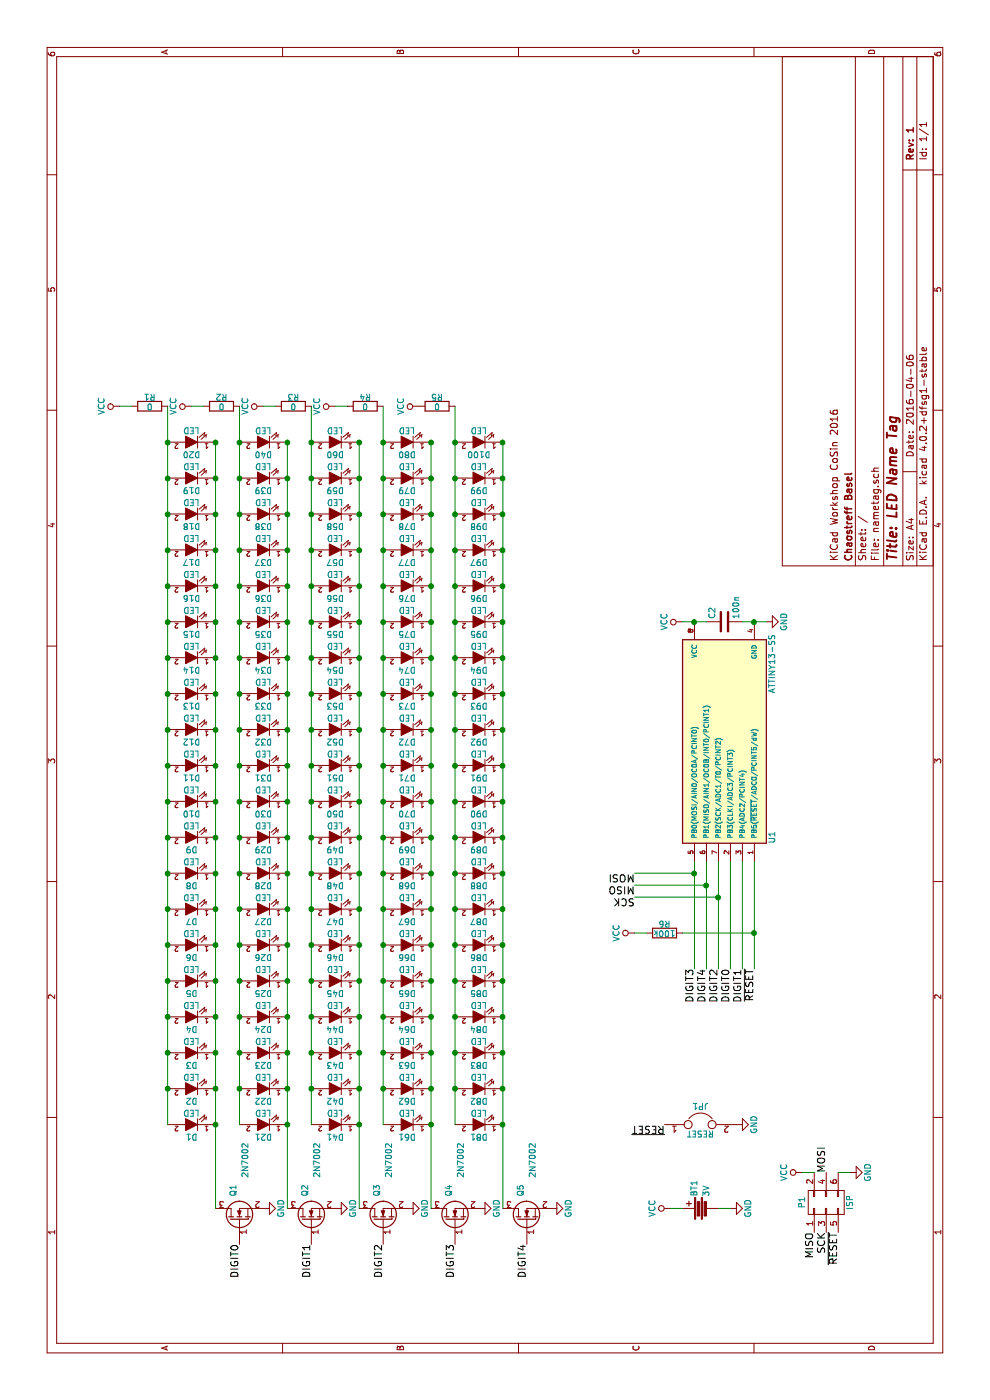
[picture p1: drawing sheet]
EESchema Schematic File Version 2
LIBS:power
LIBS:device
LIBS:transistors
LIBS:conn
LIBS:linear
LIBS:regul
LIBS:74xx
LIBS:cmos4000
LIBS:adc-dac
LIBS:memory
LIBS:xilinx
LIBS:microcontrollers
LIBS:dsp
LIBS:microchip
LIBS:analog_switches
LIBS:motorola
LIBS:texas
LIBS:intel
LIBS:audio
LIBS:interface
LIBS:digital-audio
LIBS:philips
LIBS:display
LIBS:cypress
LIBS:siliconi
LIBS:opto
LIBS:atmel
LIBS:contrib
LIBS:valves
LIBS:nametag
LIBS:nametag-cache
EELAYER 25 0
EELAYER END
$Descr A4 11693 8268
encoding utf-8
Sheet 1 1
Title "LED Name Tag"
Date "2016-04-06"
Rev "1"
Comp "Chaostreff Basel"
Comment1 "KiCad Workshop CoSin 2016"
Comment2 ""
Comment3 ""
Comment4 ""
$EndDescr
$Comp
L Q_NMOS_GSD Q1
U 1 1
P 1500 2000
F 0 "Q1" H 1800 2050 50  0000 R CNN
F 1 "2N7002" H 2150 1950 50  0000 R CNN
F 2 "TO_SOT_Packages_SMD:SOT-23_Handsoldering" H 1700 2100 50  0001 C CNN
F 3 "" H 1500 2000 50  0000 C CNN
	1    1500 2000
	1    0    0    -1  
$EndComp
$Comp
L Battery BT1
U 1 1
P 1600 5850
F 0 "BT1" H 1700 5900 50  0000 L CNN
F 1 "3V" H 1700 5800 50  0000 L CNN
F 2 "nametag:CR2032" V 1600 5890 50  0001 C CNN
F 3 "" V 1600 5890 50  0000 C CNN
	1    1600 5850
	1    0    0    -1  
$EndComp
$Comp
L C C2
U 1 1
P 6500 6050
F 0 "C2" H 6525 6150 50  0000 L CNN
F 1 "100n" H 6525 5950 50  0000 L CNN
F 2 "Capacitors_ThroughHole:C_Disc_D3_P2.5" H 6538 5900 50  0001 C CNN
F 3 "" H 6500 6050 50  0000 C CNN
	1    6500 6050
	1    0    0    -1  
$EndComp
$Comp
L VCC #PWR01
U 1 1
P 6500 5700
F 0 "#PWR01" H 6500 5550 50  0001 C CNN
F 1 "VCC" H 6500 5850 50  0000 C CNN
F 2 "" H 6500 5700 50  0000 C CNN
F 3 "" H 6500 5700 50  0000 C CNN
	1    6500 5700
	1    0    0    -1  
$EndComp
$Comp
L GND #PWR02
U 1 1
P 6500 6400
F 0 "#PWR02" H 6500 6150 50  0001 C CNN
F 1 "GND" H 6500 6250 50  0000 C CNN
F 2 "" H 6500 6400 50  0000 C CNN
F 3 "" H 6500 6400 50  0000 C CNN
	1    6500 6400
	1    0    0    -1  
$EndComp
$Comp
L VCC #PWR03
U 1 1
P 1600 5600
F 0 "#PWR03" H 1600 5450 50  0001 C CNN
F 1 "VCC" H 1600 5750 50  0000 C CNN
F 2 "" H 1600 5600 50  0000 C CNN
F 3 "" H 1600 5600 50  0000 C CNN
	1    1600 5600
	1    0    0    -1  
$EndComp
$Comp
L GND #PWR04
U 1 1
P 1600 6100
F 0 "#PWR04" H 1600 5850 50  0001 C CNN
F 1 "GND" H 1600 5950 50  0000 C CNN
F 2 "" H 1600 6100 50  0000 C CNN
F 3 "" H 1600 6100 50  0000 C CNN
	1    1600 6100
	1    0    0    -1  
$EndComp
$Comp
L CONN_02X03 P1
U 1 1
P 1650 6900
F 0 "P1" H 1650 7100 50  0000 C CNN
F 1 "ISP" H 1650 6700 50  0000 C CNN
F 2 "Pin_Headers:Pin_Header_Straight_2x03" H 1650 5700 50  0001 C CNN
F 3 "" H 1650 5700 50  0000 C CNN
	1    1650 6900
	1    0    0    -1  
$EndComp
Text Label 1900 6900 0    60   ~ 0
MOSI
Text Label 1400 6800 2    60   ~ 0
MISO
Text Label 1400 6900 2    60   ~ 0
SCK
Text Label 1400 7000 2    60   ~ 0
~RESET
Text Label 3600 6300 2    60   ~ 0
~RESET
$Comp
L R R6
U 1 1
P 3900 5550
F 0 "R6" V 3980 5550 50  0000 C CNN
F 1 "100k" V 3900 5550 50  0000 C CNN
F 2 "Resistors_ThroughHole:Resistor_Horizontal_RM10mm" V 3830 5550 50  0001 C CNN
F 3 "" H 3900 5550 50  0000 C CNN
	1    3900 5550
	1    0    0    -1  
$EndComp
$Comp
L VCC #PWR05
U 1 1
P 3900 5300
F 0 "#PWR05" H 3900 5150 50  0001 C CNN
F 1 "VCC" H 3900 5450 50  0000 C CNN
F 2 "" H 3900 5300 50  0000 C CNN
F 3 "" H 3900 5300 50  0000 C CNN
	1    3900 5300
	1    0    0    -1  
$EndComp
$Comp
L GND #PWR06
U 1 1
P 1900 7100
F 0 "#PWR06" H 1900 6850 50  0001 C CNN
F 1 "GND" H 1900 6950 50  0000 C CNN
F 2 "" H 1900 7100 50  0000 C CNN
F 3 "" H 1900 7100 50  0000 C CNN
	1    1900 7100
	1    0    0    -1  
$EndComp
$Comp
L ATTINY13-SS U1
U 1 1
P 5500 6050
F 0 "U1" H 4700 5650 50  0000 C CNN
F 1 "ATTINY13-SS" H 6150 5650 50  0000 C CNN
F 2 "Housings_DIP:DIP-8_W7.62mm" H 6100 6050 50  0001 C CIN
F 3 "" H 4700 6400 50  0000 C CNN
	1    5500 6050
	1    0    0    -1  
$EndComp
Text Label 3600 6100 2    60   ~ 0
DIGIT0
Text Label 3600 6200 2    60   ~ 0
DIGIT1
Text Label 3600 6000 2    60   ~ 0
DIGIT2
Text Label 3600 5800 2    60   ~ 0
DIGIT3
Text Label 3600 5900 2    60   ~ 0
DIGIT4
$Comp
L LED D1
U 1 1
P 2300 1600
F 0 "D1" H 2300 1700 50  0000 C CNN
F 1 "LED" H 2300 1500 50  0000 C CNN
F 2 "LEDs:LED-5MM" H 2300 1600 50  0001 C CNN
F 3 "" H 2300 1600 50  0000 C CNN
	1    2300 1600
	0    -1   -1   0   
$EndComp
$Comp
L LED D2
U 1 1
P 2600 1600
F 0 "D2" H 2600 1700 50  0000 C CNN
F 1 "LED" H 2600 1500 50  0000 C CNN
F 2 "LEDs:LED-5MM" H 2600 1600 50  0001 C CNN
F 3 "" H 2600 1600 50  0000 C CNN
	1    2600 1600
	0    -1   -1   0   
$EndComp
$Comp
L LED D3
U 1 1
P 2900 1600
F 0 "D3" H 2900 1700 50  0000 C CNN
F 1 "LED" H 2900 1500 50  0000 C CNN
F 2 "LEDs:LED-5MM" H 2900 1600 50  0001 C CNN
F 3 "" H 2900 1600 50  0000 C CNN
	1    2900 1600
	0    -1   -1   0   
$EndComp
$Comp
L LED D4
U 1 1
P 3200 1600
F 0 "D4" H 3200 1700 50  0000 C CNN
F 1 "LED" H 3200 1500 50  0000 C CNN
F 2 "LEDs:LED-5MM" H 3200 1600 50  0001 C CNN
F 3 "" H 3200 1600 50  0000 C CNN
	1    3200 1600
	0    -1   -1   0   
$EndComp
$Comp
L LED D5
U 1 1
P 3500 1600
F 0 "D5" H 3500 1700 50  0000 C CNN
F 1 "LED" H 3500 1500 50  0000 C CNN
F 2 "LEDs:LED-5MM" H 3500 1600 50  0001 C CNN
F 3 "" H 3500 1600 50  0000 C CNN
	1    3500 1600
	0    -1   -1   0   
$EndComp
$Comp
L LED D6
U 1 1
P 3800 1600
F 0 "D6" H 3800 1700 50  0000 C CNN
F 1 "LED" H 3800 1500 50  0000 C CNN
F 2 "LEDs:LED-5MM" H 3800 1600 50  0001 C CNN
F 3 "" H 3800 1600 50  0000 C CNN
	1    3800 1600
	0    -1   -1   0   
$EndComp
$Comp
L LED D7
U 1 1
P 4100 1600
F 0 "D7" H 4100 1700 50  0000 C CNN
F 1 "LED" H 4100 1500 50  0000 C CNN
F 2 "LEDs:LED-5MM" H 4100 1600 50  0001 C CNN
F 3 "" H 4100 1600 50  0000 C CNN
	1    4100 1600
	0    -1   -1   0   
$EndComp
$Comp
L LED D8
U 1 1
P 4400 1600
F 0 "D8" H 4400 1700 50  0000 C CNN
F 1 "LED" H 4400 1500 50  0000 C CNN
F 2 "LEDs:LED-5MM" H 4400 1600 50  0001 C CNN
F 3 "" H 4400 1600 50  0000 C CNN
	1    4400 1600
	0    -1   -1   0   
$EndComp
$Comp
L LED D9
U 1 1
P 4700 1600
F 0 "D9" H 4700 1700 50  0000 C CNN
F 1 "LED" H 4700 1500 50  0000 C CNN
F 2 "LEDs:LED-5MM" H 4700 1600 50  0001 C CNN
F 3 "" H 4700 1600 50  0000 C CNN
	1    4700 1600
	0    -1   -1   0   
$EndComp
$Comp
L LED D10
U 1 1
P 5000 1600
F 0 "D10" H 5000 1700 50  0000 C CNN
F 1 "LED" H 5000 1500 50  0000 C CNN
F 2 "LEDs:LED-5MM" H 5000 1600 50  0001 C CNN
F 3 "" H 5000 1600 50  0000 C CNN
	1    5000 1600
	0    -1   -1   0   
$EndComp
$Comp
L LED D11
U 1 1
P 5300 1600
F 0 "D11" H 5300 1700 50  0000 C CNN
F 1 "LED" H 5300 1500 50  0000 C CNN
F 2 "LEDs:LED-5MM" H 5300 1600 50  0001 C CNN
F 3 "" H 5300 1600 50  0000 C CNN
	1    5300 1600
	0    -1   -1   0   
$EndComp
$Comp
L LED D12
U 1 1
P 5600 1600
F 0 "D12" H 5600 1700 50  0000 C CNN
F 1 "LED" H 5600 1500 50  0000 C CNN
F 2 "LEDs:LED-5MM" H 5600 1600 50  0001 C CNN
F 3 "" H 5600 1600 50  0000 C CNN
	1    5600 1600
	0    -1   -1   0   
$EndComp
$Comp
L LED D13
U 1 1
P 5900 1600
F 0 "D13" H 5900 1700 50  0000 C CNN
F 1 "LED" H 5900 1500 50  0000 C CNN
F 2 "LEDs:LED-5MM" H 5900 1600 50  0001 C CNN
F 3 "" H 5900 1600 50  0000 C CNN
	1    5900 1600
	0    -1   -1   0   
$EndComp
$Comp
L LED D14
U 1 1
P 6200 1600
F 0 "D14" H 6200 1700 50  0000 C CNN
F 1 "LED" H 6200 1500 50  0000 C CNN
F 2 "LEDs:LED-5MM" H 6200 1600 50  0001 C CNN
F 3 "" H 6200 1600 50  0000 C CNN
	1    6200 1600
	0    -1   -1   0   
$EndComp
$Comp
L LED D15
U 1 1
P 6500 1600
F 0 "D15" H 6500 1700 50  0000 C CNN
F 1 "LED" H 6500 1500 50  0000 C CNN
F 2 "LEDs:LED-5MM" H 6500 1600 50  0001 C CNN
F 3 "" H 6500 1600 50  0000 C CNN
	1    6500 1600
	0    -1   -1   0   
$EndComp
$Comp
L LED D16
U 1 1
P 6800 1600
F 0 "D16" H 6800 1700 50  0000 C CNN
F 1 "LED" H 6800 1500 50  0000 C CNN
F 2 "LEDs:LED-5MM" H 6800 1600 50  0001 C CNN
F 3 "" H 6800 1600 50  0000 C CNN
	1    6800 1600
	0    -1   -1   0   
$EndComp
$Comp
L LED D17
U 1 1
P 7100 1600
F 0 "D17" H 7100 1700 50  0000 C CNN
F 1 "LED" H 7100 1500 50  0000 C CNN
F 2 "LEDs:LED-5MM" H 7100 1600 50  0001 C CNN
F 3 "" H 7100 1600 50  0000 C CNN
	1    7100 1600
	0    -1   -1   0   
$EndComp
$Comp
L LED D18
U 1 1
P 7400 1600
F 0 "D18" H 7400 1700 50  0000 C CNN
F 1 "LED" H 7400 1500 50  0000 C CNN
F 2 "LEDs:LED-5MM" H 7400 1600 50  0001 C CNN
F 3 "" H 7400 1600 50  0000 C CNN
	1    7400 1600
	0    -1   -1   0   
$EndComp
$Comp
L LED D19
U 1 1
P 7700 1600
F 0 "D19" H 7700 1700 50  0000 C CNN
F 1 "LED" H 7700 1500 50  0000 C CNN
F 2 "LEDs:LED-5MM" H 7700 1600 50  0001 C CNN
F 3 "" H 7700 1600 50  0000 C CNN
	1    7700 1600
	0    -1   -1   0   
$EndComp
$Comp
L LED D20
U 1 1
P 8000 1600
F 0 "D20" H 8000 1700 50  0000 C CNN
F 1 "LED" H 8000 1500 50  0000 C CNN
F 2 "LEDs:LED-5MM" H 8000 1600 50  0001 C CNN
F 3 "" H 8000 1600 50  0000 C CNN
	1    8000 1600
	0    -1   -1   0   
$EndComp
$Comp
L Q_NMOS_GSD Q2
U 1 1
P 1500 2600
F 0 "Q2" H 1800 2650 50  0000 R CNN
F 1 "2N7002" H 2150 2550 50  0000 R CNN
F 2 "TO_SOT_Packages_SMD:SOT-23_Handsoldering" H 1700 2700 50  0001 C CNN
F 3 "" H 1500 2600 50  0000 C CNN
	1    1500 2600
	1    0    0    -1  
$EndComp
$Comp
L Q_NMOS_GSD Q3
U 1 1
P 1500 3200
F 0 "Q3" H 1800 3250 50  0000 R CNN
F 1 "2N7002" H 2150 3150 50  0000 R CNN
F 2 "TO_SOT_Packages_SMD:SOT-23_Handsoldering" H 1700 3300 50  0001 C CNN
F 3 "" H 1500 3200 50  0000 C CNN
	1    1500 3200
	1    0    0    -1  
$EndComp
$Comp
L Q_NMOS_GSD Q4
U 1 1
P 1500 3800
F 0 "Q4" H 1800 3850 50  0000 R CNN
F 1 "2N7002" H 2150 3750 50  0000 R CNN
F 2 "TO_SOT_Packages_SMD:SOT-23_Handsoldering" H 1700 3900 50  0001 C CNN
F 3 "" H 1500 3800 50  0000 C CNN
	1    1500 3800
	1    0    0    -1  
$EndComp
$Comp
L Q_NMOS_GSD Q5
U 1 1
P 1500 4400
F 0 "Q5" H 1800 4450 50  0000 R CNN
F 1 "2N7002" H 2150 4350 50  0000 R CNN
F 2 "TO_SOT_Packages_SMD:SOT-23_Handsoldering" H 1700 4500 50  0001 C CNN
F 3 "" H 1500 4400 50  0000 C CNN
	1    1500 4400
	1    0    0    -1  
$EndComp
Wire Wire Line
	1600 6100 1600 6000
Wire Wire Line
	1600 5700 1600 5600
Connection ~ 6500 5800
Wire Wire Line
	3900 5300 3900 5400
Wire Wire Line
	1900 7100 1900 7000
Wire Wire Line
	6500 5700 6500 5900
Wire Wire Line
	6500 6200 6500 6400
Connection ~ 6500 6300
Wire Wire Line
	3900 5700 3900 6300
Wire Wire Line
	3600 6300 4500 6300
Connection ~ 3900 6300
Wire Wire Line
	3600 5800 4500 5800
Wire Wire Line
	3600 5900 4500 5900
Wire Wire Line
	3600 6000 4500 6000
Wire Wire Line
	3600 6100 4500 6100
Wire Wire Line
	3600 6200 4500 6200
Connection ~ 4200 6000
Connection ~ 4300 5900
Connection ~ 4400 5800
Wire Wire Line
	1600 1800 8000 1800
Connection ~ 2300 1800
Connection ~ 2600 1800
Connection ~ 2900 1800
Connection ~ 3200 1800
Connection ~ 3500 1800
Connection ~ 3800 1800
Connection ~ 4100 1800
Connection ~ 4400 1800
Connection ~ 4700 1800
Connection ~ 5000 1800
Connection ~ 5300 1800
Connection ~ 5600 1800
Connection ~ 5900 1800
Connection ~ 6200 1800
Connection ~ 6500 1800
Connection ~ 6800 1800
Connection ~ 7100 1800
Connection ~ 7400 1800
Connection ~ 7700 1800
Connection ~ 8000 1800
Wire Wire Line
	2300 1400 8300 1400
$Comp
L R R1
U 1 1
P 8300 1250
F 0 "R1" V 8380 1250 50  0000 C CNN
F 1 "0" V 8300 1250 50  0000 C CNN
F 2 "Resistors_ThroughHole:Resistor_Horizontal_RM10mm" V 8230 1250 50  0001 C CNN
F 3 "" H 8300 1250 50  0000 C CNN
	1    8300 1250
	1    0    0    -1  
$EndComp
$Comp
L VCC #PWR07
U 1 1
P 8300 1000
F 0 "#PWR07" H 8300 850 50  0001 C CNN
F 1 "VCC" H 8300 1150 50  0000 C CNN
F 2 "" H 8300 1000 50  0000 C CNN
F 3 "" H 8300 1000 50  0000 C CNN
	1    8300 1000
	1    0    0    -1  
$EndComp
Wire Wire Line
	8300 1100 8300 1000
Connection ~ 8000 1400
Connection ~ 7700 1400
Connection ~ 7400 1400
Connection ~ 7100 1400
Connection ~ 6800 1400
Connection ~ 6500 1400
Connection ~ 6200 1400
Connection ~ 5900 1400
Connection ~ 5600 1400
Connection ~ 5300 1400
Connection ~ 5000 1400
Connection ~ 4700 1400
Connection ~ 4400 1400
Connection ~ 4100 1400
Connection ~ 3800 1400
Connection ~ 3500 1400
Connection ~ 3200 1400
Connection ~ 2900 1400
Connection ~ 2600 1400
$Comp
L LED D21
U 1 1
P 2300 2200
F 0 "D21" H 2300 2300 50  0000 C CNN
F 1 "LED" H 2300 2100 50  0000 C CNN
F 2 "LEDs:LED-5MM" H 2300 2200 50  0001 C CNN
F 3 "" H 2300 2200 50  0000 C CNN
	1    2300 2200
	0    -1   -1   0   
$EndComp
$Comp
L LED D22
U 1 1
P 2600 2200
F 0 "D22" H 2600 2300 50  0000 C CNN
F 1 "LED" H 2600 2100 50  0000 C CNN
F 2 "LEDs:LED-5MM" H 2600 2200 50  0001 C CNN
F 3 "" H 2600 2200 50  0000 C CNN
	1    2600 2200
	0    -1   -1   0   
$EndComp
$Comp
L LED D23
U 1 1
P 2900 2200
F 0 "D23" H 2900 2300 50  0000 C CNN
F 1 "LED" H 2900 2100 50  0000 C CNN
F 2 "LEDs:LED-5MM" H 2900 2200 50  0001 C CNN
F 3 "" H 2900 2200 50  0000 C CNN
	1    2900 2200
	0    -1   -1   0   
$EndComp
$Comp
L LED D24
U 1 1
P 3200 2200
F 0 "D24" H 3200 2300 50  0000 C CNN
F 1 "LED" H 3200 2100 50  0000 C CNN
F 2 "LEDs:LED-5MM" H 3200 2200 50  0001 C CNN
F 3 "" H 3200 2200 50  0000 C CNN
	1    3200 2200
	0    -1   -1   0   
$EndComp
$Comp
L LED D25
U 1 1
P 3500 2200
F 0 "D25" H 3500 2300 50  0000 C CNN
F 1 "LED" H 3500 2100 50  0000 C CNN
F 2 "LEDs:LED-5MM" H 3500 2200 50  0001 C CNN
F 3 "" H 3500 2200 50  0000 C CNN
	1    3500 2200
	0    -1   -1   0   
$EndComp
$Comp
L LED D26
U 1 1
P 3800 2200
F 0 "D26" H 3800 2300 50  0000 C CNN
F 1 "LED" H 3800 2100 50  0000 C CNN
F 2 "LEDs:LED-5MM" H 3800 2200 50  0001 C CNN
F 3 "" H 3800 2200 50  0000 C CNN
	1    3800 2200
	0    -1   -1   0   
$EndComp
$Comp
L LED D27
U 1 1
P 4100 2200
F 0 "D27" H 4100 2300 50  0000 C CNN
F 1 "LED" H 4100 2100 50  0000 C CNN
F 2 "LEDs:LED-5MM" H 4100 2200 50  0001 C CNN
F 3 "" H 4100 2200 50  0000 C CNN
	1    4100 2200
	0    -1   -1   0   
$EndComp
$Comp
L LED D28
U 1 1
P 4400 2200
F 0 "D28" H 4400 2300 50  0000 C CNN
F 1 "LED" H 4400 2100 50  0000 C CNN
F 2 "LEDs:LED-5MM" H 4400 2200 50  0001 C CNN
F 3 "" H 4400 2200 50  0000 C CNN
	1    4400 2200
	0    -1   -1   0   
$EndComp
$Comp
L LED D29
U 1 1
P 4700 2200
F 0 "D29" H 4700 2300 50  0000 C CNN
F 1 "LED" H 4700 2100 50  0000 C CNN
F 2 "LEDs:LED-5MM" H 4700 2200 50  0001 C CNN
F 3 "" H 4700 2200 50  0000 C CNN
	1    4700 2200
	0    -1   -1   0   
$EndComp
$Comp
L LED D30
U 1 1
P 5000 2200
F 0 "D30" H 5000 2300 50  0000 C CNN
F 1 "LED" H 5000 2100 50  0000 C CNN
F 2 "LEDs:LED-5MM" H 5000 2200 50  0001 C CNN
F 3 "" H 5000 2200 50  0000 C CNN
	1    5000 2200
	0    -1   -1   0   
$EndComp
$Comp
L LED D31
U 1 1
P 5300 2200
F 0 "D31" H 5300 2300 50  0000 C CNN
F 1 "LED" H 5300 2100 50  0000 C CNN
F 2 "LEDs:LED-5MM" H 5300 2200 50  0001 C CNN
F 3 "" H 5300 2200 50  0000 C CNN
	1    5300 2200
	0    -1   -1   0   
$EndComp
$Comp
L LED D32
U 1 1
P 5600 2200
F 0 "D32" H 5600 2300 50  0000 C CNN
F 1 "LED" H 5600 2100 50  0000 C CNN
F 2 "LEDs:LED-5MM" H 5600 2200 50  0001 C CNN
F 3 "" H 5600 2200 50  0000 C CNN
	1    5600 2200
	0    -1   -1   0   
$EndComp
$Comp
L LED D33
U 1 1
P 5900 2200
F 0 "D33" H 5900 2300 50  0000 C CNN
F 1 "LED" H 5900 2100 50  0000 C CNN
F 2 "LEDs:LED-5MM" H 5900 2200 50  0001 C CNN
F 3 "" H 5900 2200 50  0000 C CNN
	1    5900 2200
	0    -1   -1   0   
$EndComp
$Comp
L LED D34
U 1 1
P 6200 2200
F 0 "D34" H 6200 2300 50  0000 C CNN
F 1 "LED" H 6200 2100 50  0000 C CNN
F 2 "LEDs:LED-5MM" H 6200 2200 50  0001 C CNN
F 3 "" H 6200 2200 50  0000 C CNN
	1    6200 2200
	0    -1   -1   0   
$EndComp
$Comp
L LED D35
U 1 1
P 6500 2200
F 0 "D35" H 6500 2300 50  0000 C CNN
F 1 "LED" H 6500 2100 50  0000 C CNN
F 2 "LEDs:LED-5MM" H 6500 2200 50  0001 C CNN
F 3 "" H 6500 2200 50  0000 C CNN
	1    6500 2200
	0    -1   -1   0   
$EndComp
$Comp
L LED D36
U 1 1
P 6800 2200
F 0 "D36" H 6800 2300 50  0000 C CNN
F 1 "LED" H 6800 2100 50  0000 C CNN
F 2 "LEDs:LED-5MM" H 6800 2200 50  0001 C CNN
F 3 "" H 6800 2200 50  0000 C CNN
	1    6800 2200
	0    -1   -1   0   
$EndComp
$Comp
L LED D37
U 1 1
P 7100 2200
F 0 "D37" H 7100 2300 50  0000 C CNN
F 1 "LED" H 7100 2100 50  0000 C CNN
F 2 "LEDs:LED-5MM" H 7100 2200 50  0001 C CNN
F 3 "" H 7100 2200 50  0000 C CNN
	1    7100 2200
	0    -1   -1   0   
$EndComp
$Comp
L LED D38
U 1 1
P 7400 2200
F 0 "D38" H 7400 2300 50  0000 C CNN
F 1 "LED" H 7400 2100 50  0000 C CNN
F 2 "LEDs:LED-5MM" H 7400 2200 50  0001 C CNN
F 3 "" H 7400 2200 50  0000 C CNN
	1    7400 2200
	0    -1   -1   0   
$EndComp
$Comp
L LED D39
U 1 1
P 7700 2200
F 0 "D39" H 7700 2300 50  0000 C CNN
F 1 "LED" H 7700 2100 50  0000 C CNN
F 2 "LEDs:LED-5MM" H 7700 2200 50  0001 C CNN
F 3 "" H 7700 2200 50  0000 C CNN
	1    7700 2200
	0    -1   -1   0   
$EndComp
$Comp
L LED D40
U 1 1
P 8000 2200
F 0 "D40" H 8000 2300 50  0000 C CNN
F 1 "LED" H 8000 2100 50  0000 C CNN
F 2 "LEDs:LED-5MM" H 8000 2200 50  0001 C CNN
F 3 "" H 8000 2200 50  0000 C CNN
	1    8000 2200
	0    -1   -1   0   
$EndComp
Wire Wire Line
	1600 2400 8000 2400
Connection ~ 2300 2400
Connection ~ 2600 2400
Connection ~ 2900 2400
Connection ~ 3200 2400
Connection ~ 3500 2400
Connection ~ 3800 2400
Connection ~ 4100 2400
Connection ~ 4400 2400
Connection ~ 4700 2400
Connection ~ 5000 2400
Connection ~ 5300 2400
Connection ~ 5600 2400
Connection ~ 5900 2400
Connection ~ 6200 2400
Connection ~ 6500 2400
Connection ~ 6800 2400
Connection ~ 7100 2400
Connection ~ 7400 2400
Connection ~ 7700 2400
Connection ~ 8000 2400
Wire Wire Line
	2300 2000 8300 2000
$Comp
L R R2
U 1 1
P 8300 1850
F 0 "R2" V 8380 1850 50  0000 C CNN
F 1 "0" V 8300 1850 50  0000 C CNN
F 2 "Resistors_ThroughHole:Resistor_Horizontal_RM10mm" V 8230 1850 50  0001 C CNN
F 3 "" H 8300 1850 50  0000 C CNN
	1    8300 1850
	1    0    0    -1  
$EndComp
$Comp
L VCC #PWR08
U 1 1
P 8300 1600
F 0 "#PWR08" H 8300 1450 50  0001 C CNN
F 1 "VCC" H 8300 1750 50  0000 C CNN
F 2 "" H 8300 1600 50  0000 C CNN
F 3 "" H 8300 1600 50  0000 C CNN
	1    8300 1600
	1    0    0    -1  
$EndComp
Wire Wire Line
	8300 1700 8300 1600
Connection ~ 8000 2000
Connection ~ 7700 2000
Connection ~ 7400 2000
Connection ~ 7100 2000
Connection ~ 6800 2000
Connection ~ 6500 2000
Connection ~ 6200 2000
Connection ~ 5900 2000
Connection ~ 5600 2000
Connection ~ 5300 2000
Connection ~ 5000 2000
Connection ~ 4700 2000
Connection ~ 4400 2000
Connection ~ 4100 2000
Connection ~ 3800 2000
Connection ~ 3500 2000
Connection ~ 3200 2000
Connection ~ 2900 2000
Connection ~ 2600 2000
$Comp
L LED D41
U 1 1
P 2300 2800
F 0 "D41" H 2300 2900 50  0000 C CNN
F 1 "LED" H 2300 2700 50  0000 C CNN
F 2 "LEDs:LED-5MM" H 2300 2800 50  0001 C CNN
F 3 "" H 2300 2800 50  0000 C CNN
	1    2300 2800
	0    -1   -1   0   
$EndComp
$Comp
L LED D42
U 1 1
P 2600 2800
F 0 "D42" H 2600 2900 50  0000 C CNN
F 1 "LED" H 2600 2700 50  0000 C CNN
F 2 "LEDs:LED-5MM" H 2600 2800 50  0001 C CNN
F 3 "" H 2600 2800 50  0000 C CNN
	1    2600 2800
	0    -1   -1   0   
$EndComp
$Comp
L LED D43
U 1 1
P 2900 2800
F 0 "D43" H 2900 2900 50  0000 C CNN
F 1 "LED" H 2900 2700 50  0000 C CNN
F 2 "LEDs:LED-5MM" H 2900 2800 50  0001 C CNN
F 3 "" H 2900 2800 50  0000 C CNN
	1    2900 2800
	0    -1   -1   0   
$EndComp
$Comp
L LED D44
U 1 1
P 3200 2800
F 0 "D44" H 3200 2900 50  0000 C CNN
F 1 "LED" H 3200 2700 50  0000 C CNN
F 2 "LEDs:LED-5MM" H 3200 2800 50  0001 C CNN
F 3 "" H 3200 2800 50  0000 C CNN
	1    3200 2800
	0    -1   -1   0   
$EndComp
$Comp
L LED D45
U 1 1
P 3500 2800
F 0 "D45" H 3500 2900 50  0000 C CNN
F 1 "LED" H 3500 2700 50  0000 C CNN
F 2 "LEDs:LED-5MM" H 3500 2800 50  0001 C CNN
F 3 "" H 3500 2800 50  0000 C CNN
	1    3500 2800
	0    -1   -1   0   
$EndComp
$Comp
L LED D46
U 1 1
P 3800 2800
F 0 "D46" H 3800 2900 50  0000 C CNN
F 1 "LED" H 3800 2700 50  0000 C CNN
F 2 "LEDs:LED-5MM" H 3800 2800 50  0001 C CNN
F 3 "" H 3800 2800 50  0000 C CNN
	1    3800 2800
	0    -1   -1   0   
$EndComp
$Comp
L LED D47
U 1 1
P 4100 2800
F 0 "D47" H 4100 2900 50  0000 C CNN
F 1 "LED" H 4100 2700 50  0000 C CNN
F 2 "LEDs:LED-5MM" H 4100 2800 50  0001 C CNN
F 3 "" H 4100 2800 50  0000 C CNN
	1    4100 2800
	0    -1   -1   0   
$EndComp
$Comp
L LED D48
U 1 1
P 4400 2800
F 0 "D48" H 4400 2900 50  0000 C CNN
F 1 "LED" H 4400 2700 50  0000 C CNN
F 2 "LEDs:LED-5MM" H 4400 2800 50  0001 C CNN
F 3 "" H 4400 2800 50  0000 C CNN
	1    4400 2800
	0    -1   -1   0   
$EndComp
$Comp
L LED D49
U 1 1
P 4700 2800
F 0 "D49" H 4700 2900 50  0000 C CNN
F 1 "LED" H 4700 2700 50  0000 C CNN
F 2 "LEDs:LED-5MM" H 4700 2800 50  0001 C CNN
F 3 "" H 4700 2800 50  0000 C CNN
	1    4700 2800
	0    -1   -1   0   
$EndComp
$Comp
L LED D50
U 1 1
P 5000 2800
F 0 "D50" H 5000 2900 50  0000 C CNN
F 1 "LED" H 5000 2700 50  0000 C CNN
F 2 "LEDs:LED-5MM" H 5000 2800 50  0001 C CNN
F 3 "" H 5000 2800 50  0000 C CNN
	1    5000 2800
	0    -1   -1   0   
$EndComp
$Comp
L LED D51
U 1 1
P 5300 2800
F 0 "D51" H 5300 2900 50  0000 C CNN
F 1 "LED" H 5300 2700 50  0000 C CNN
F 2 "LEDs:LED-5MM" H 5300 2800 50  0001 C CNN
F 3 "" H 5300 2800 50  0000 C CNN
	1    5300 2800
	0    -1   -1   0   
$EndComp
$Comp
L LED D52
U 1 1
P 5600 2800
F 0 "D52" H 5600 2900 50  0000 C CNN
F 1 "LED" H 5600 2700 50  0000 C CNN
F 2 "LEDs:LED-5MM" H 5600 2800 50  0001 C CNN
F 3 "" H 5600 2800 50  0000 C CNN
	1    5600 2800
	0    -1   -1   0   
$EndComp
$Comp
L LED D53
U 1 1
P 5900 2800
F 0 "D53" H 5900 2900 50  0000 C CNN
F 1 "LED" H 5900 2700 50  0000 C CNN
F 2 "LEDs:LED-5MM" H 5900 2800 50  0001 C CNN
F 3 "" H 5900 2800 50  0000 C CNN
	1    5900 2800
	0    -1   -1   0   
$EndComp
$Comp
L LED D54
U 1 1
P 6200 2800
F 0 "D54" H 6200 2900 50  0000 C CNN
F 1 "LED" H 6200 2700 50  0000 C CNN
F 2 "LEDs:LED-5MM" H 6200 2800 50  0001 C CNN
F 3 "" H 6200 2800 50  0000 C CNN
	1    6200 2800
	0    -1   -1   0   
$EndComp
$Comp
L LED D55
U 1 1
P 6500 2800
F 0 "D55" H 6500 2900 50  0000 C CNN
F 1 "LED" H 6500 2700 50  0000 C CNN
F 2 "LEDs:LED-5MM" H 6500 2800 50  0001 C CNN
F 3 "" H 6500 2800 50  0000 C CNN
	1    6500 2800
	0    -1   -1   0   
$EndComp
$Comp
L LED D56
U 1 1
P 6800 2800
F 0 "D56" H 6800 2900 50  0000 C CNN
F 1 "LED" H 6800 2700 50  0000 C CNN
F 2 "LEDs:LED-5MM" H 6800 2800 50  0001 C CNN
F 3 "" H 6800 2800 50  0000 C CNN
	1    6800 2800
	0    -1   -1   0   
$EndComp
$Comp
L LED D57
U 1 1
P 7100 2800
F 0 "D57" H 7100 2900 50  0000 C CNN
F 1 "LED" H 7100 2700 50  0000 C CNN
F 2 "LEDs:LED-5MM" H 7100 2800 50  0001 C CNN
F 3 "" H 7100 2800 50  0000 C CNN
	1    7100 2800
	0    -1   -1   0   
$EndComp
$Comp
L LED D58
U 1 1
P 7400 2800
F 0 "D58" H 7400 2900 50  0000 C CNN
F 1 "LED" H 7400 2700 50  0000 C CNN
F 2 "LEDs:LED-5MM" H 7400 2800 50  0001 C CNN
F 3 "" H 7400 2800 50  0000 C CNN
	1    7400 2800
	0    -1   -1   0   
$EndComp
$Comp
L LED D59
U 1 1
P 7700 2800
F 0 "D59" H 7700 2900 50  0000 C CNN
F 1 "LED" H 7700 2700 50  0000 C CNN
F 2 "LEDs:LED-5MM" H 7700 2800 50  0001 C CNN
F 3 "" H 7700 2800 50  0000 C CNN
	1    7700 2800
	0    -1   -1   0   
$EndComp
$Comp
L LED D60
U 1 1
P 8000 2800
F 0 "D60" H 8000 2900 50  0000 C CNN
F 1 "LED" H 8000 2700 50  0000 C CNN
F 2 "LEDs:LED-5MM" H 8000 2800 50  0001 C CNN
F 3 "" H 8000 2800 50  0000 C CNN
	1    8000 2800
	0    -1   -1   0   
$EndComp
Wire Wire Line
	1600 3000 8000 3000
Connection ~ 2300 3000
Connection ~ 2600 3000
Connection ~ 2900 3000
Connection ~ 3200 3000
Connection ~ 3500 3000
Connection ~ 3800 3000
Connection ~ 4100 3000
Connection ~ 4400 3000
Connection ~ 4700 3000
Connection ~ 5000 3000
Connection ~ 5300 3000
Connection ~ 5600 3000
Connection ~ 5900 3000
Connection ~ 6200 3000
Connection ~ 6500 3000
Connection ~ 6800 3000
Connection ~ 7100 3000
Connection ~ 7400 3000
Connection ~ 7700 3000
Connection ~ 8000 3000
Wire Wire Line
	2300 2600 8300 2600
$Comp
L R R3
U 1 1
P 8300 2450
F 0 "R3" V 8380 2450 50  0000 C CNN
F 1 "0" V 8300 2450 50  0000 C CNN
F 2 "Resistors_ThroughHole:Resistor_Horizontal_RM10mm" V 8230 2450 50  0001 C CNN
F 3 "" H 8300 2450 50  0000 C CNN
	1    8300 2450
	1    0    0    -1  
$EndComp
$Comp
L VCC #PWR09
U 1 1
P 8300 2200
F 0 "#PWR09" H 8300 2050 50  0001 C CNN
F 1 "VCC" H 8300 2350 50  0000 C CNN
F 2 "" H 8300 2200 50  0000 C CNN
F 3 "" H 8300 2200 50  0000 C CNN
	1    8300 2200
	1    0    0    -1  
$EndComp
Wire Wire Line
	8300 2300 8300 2200
Connection ~ 8000 2600
Connection ~ 7700 2600
Connection ~ 7400 2600
Connection ~ 7100 2600
Connection ~ 6800 2600
Connection ~ 6500 2600
Connection ~ 6200 2600
Connection ~ 5900 2600
Connection ~ 5600 2600
Connection ~ 5300 2600
Connection ~ 5000 2600
Connection ~ 4700 2600
Connection ~ 4400 2600
Connection ~ 4100 2600
Connection ~ 3800 2600
Connection ~ 3500 2600
Connection ~ 3200 2600
Connection ~ 2900 2600
Connection ~ 2600 2600
$Comp
L LED D61
U 1 1
P 2300 3400
F 0 "D61" H 2300 3500 50  0000 C CNN
F 1 "LED" H 2300 3300 50  0000 C CNN
F 2 "LEDs:LED-5MM" H 2300 3400 50  0001 C CNN
F 3 "" H 2300 3400 50  0000 C CNN
	1    2300 3400
	0    -1   -1   0   
$EndComp
$Comp
L LED D62
U 1 1
P 2600 3400
F 0 "D62" H 2600 3500 50  0000 C CNN
F 1 "LED" H 2600 3300 50  0000 C CNN
F 2 "LEDs:LED-5MM" H 2600 3400 50  0001 C CNN
F 3 "" H 2600 3400 50  0000 C CNN
	1    2600 3400
	0    -1   -1   0   
$EndComp
$Comp
L LED D63
U 1 1
P 2900 3400
F 0 "D63" H 2900 3500 50  0000 C CNN
F 1 "LED" H 2900 3300 50  0000 C CNN
F 2 "LEDs:LED-5MM" H 2900 3400 50  0001 C CNN
F 3 "" H 2900 3400 50  0000 C CNN
	1    2900 3400
	0    -1   -1   0   
$EndComp
$Comp
L LED D64
U 1 1
P 3200 3400
F 0 "D64" H 3200 3500 50  0000 C CNN
F 1 "LED" H 3200 3300 50  0000 C CNN
F 2 "LEDs:LED-5MM" H 3200 3400 50  0001 C CNN
F 3 "" H 3200 3400 50  0000 C CNN
	1    3200 3400
	0    -1   -1   0   
$EndComp
$Comp
L LED D65
U 1 1
P 3500 3400
F 0 "D65" H 3500 3500 50  0000 C CNN
F 1 "LED" H 3500 3300 50  0000 C CNN
F 2 "LEDs:LED-5MM" H 3500 3400 50  0001 C CNN
F 3 "" H 3500 3400 50  0000 C CNN
	1    3500 3400
	0    -1   -1   0   
$EndComp
$Comp
L LED D66
U 1 1
P 3800 3400
F 0 "D66" H 3800 3500 50  0000 C CNN
F 1 "LED" H 3800 3300 50  0000 C CNN
F 2 "LEDs:LED-5MM" H 3800 3400 50  0001 C CNN
F 3 "" H 3800 3400 50  0000 C CNN
	1    3800 3400
	0    -1   -1   0   
$EndComp
$Comp
L LED D67
U 1 1
P 4100 3400
F 0 "D67" H 4100 3500 50  0000 C CNN
F 1 "LED" H 4100 3300 50  0000 C CNN
F 2 "LEDs:LED-5MM" H 4100 3400 50  0001 C CNN
F 3 "" H 4100 3400 50  0000 C CNN
	1    4100 3400
	0    -1   -1   0   
$EndComp
$Comp
L LED D68
U 1 1
P 4400 3400
F 0 "D68" H 4400 3500 50  0000 C CNN
F 1 "LED" H 4400 3300 50  0000 C CNN
F 2 "LEDs:LED-5MM" H 4400 3400 50  0001 C CNN
F 3 "" H 4400 3400 50  0000 C CNN
	1    4400 3400
	0    -1   -1   0   
$EndComp
$Comp
L LED D69
U 1 1
P 4700 3400
F 0 "D69" H 4700 3500 50  0000 C CNN
F 1 "LED" H 4700 3300 50  0000 C CNN
F 2 "LEDs:LED-5MM" H 4700 3400 50  0001 C CNN
F 3 "" H 4700 3400 50  0000 C CNN
	1    4700 3400
	0    -1   -1   0   
$EndComp
$Comp
L LED D70
U 1 1
P 5000 3400
F 0 "D70" H 5000 3500 50  0000 C CNN
F 1 "LED" H 5000 3300 50  0000 C CNN
F 2 "LEDs:LED-5MM" H 5000 3400 50  0001 C CNN
F 3 "" H 5000 3400 50  0000 C CNN
	1    5000 3400
	0    -1   -1   0   
$EndComp
$Comp
L LED D71
U 1 1
P 5300 3400
F 0 "D71" H 5300 3500 50  0000 C CNN
F 1 "LED" H 5300 3300 50  0000 C CNN
F 2 "LEDs:LED-5MM" H 5300 3400 50  0001 C CNN
F 3 "" H 5300 3400 50  0000 C CNN
	1    5300 3400
	0    -1   -1   0   
$EndComp
$Comp
L LED D72
U 1 1
P 5600 3400
F 0 "D72" H 5600 3500 50  0000 C CNN
F 1 "LED" H 5600 3300 50  0000 C CNN
F 2 "LEDs:LED-5MM" H 5600 3400 50  0001 C CNN
F 3 "" H 5600 3400 50  0000 C CNN
	1    5600 3400
	0    -1   -1   0   
$EndComp
$Comp
L LED D73
U 1 1
P 5900 3400
F 0 "D73" H 5900 3500 50  0000 C CNN
F 1 "LED" H 5900 3300 50  0000 C CNN
F 2 "LEDs:LED-5MM" H 5900 3400 50  0001 C CNN
F 3 "" H 5900 3400 50  0000 C CNN
	1    5900 3400
	0    -1   -1   0   
$EndComp
$Comp
L LED D74
U 1 1
P 6200 3400
F 0 "D74" H 6200 3500 50  0000 C CNN
F 1 "LED" H 6200 3300 50  0000 C CNN
F 2 "LEDs:LED-5MM" H 6200 3400 50  0001 C CNN
F 3 "" H 6200 3400 50  0000 C CNN
	1    6200 3400
	0    -1   -1   0   
$EndComp
$Comp
L LED D75
U 1 1
P 6500 3400
F 0 "D75" H 6500 3500 50  0000 C CNN
F 1 "LED" H 6500 3300 50  0000 C CNN
F 2 "LEDs:LED-5MM" H 6500 3400 50  0001 C CNN
F 3 "" H 6500 3400 50  0000 C CNN
	1    6500 3400
	0    -1   -1   0   
$EndComp
$Comp
L LED D76
U 1 1
P 6800 3400
F 0 "D76" H 6800 3500 50  0000 C CNN
F 1 "LED" H 6800 3300 50  0000 C CNN
F 2 "LEDs:LED-5MM" H 6800 3400 50  0001 C CNN
F 3 "" H 6800 3400 50  0000 C CNN
	1    6800 3400
	0    -1   -1   0   
$EndComp
$Comp
L LED D77
U 1 1
P 7100 3400
F 0 "D77" H 7100 3500 50  0000 C CNN
F 1 "LED" H 7100 3300 50  0000 C CNN
F 2 "LEDs:LED-5MM" H 7100 3400 50  0001 C CNN
F 3 "" H 7100 3400 50  0000 C CNN
	1    7100 3400
	0    -1   -1   0   
$EndComp
$Comp
L LED D78
U 1 1
P 7400 3400
F 0 "D78" H 7400 3500 50  0000 C CNN
F 1 "LED" H 7400 3300 50  0000 C CNN
F 2 "LEDs:LED-5MM" H 7400 3400 50  0001 C CNN
F 3 "" H 7400 3400 50  0000 C CNN
	1    7400 3400
	0    -1   -1   0   
$EndComp
$Comp
L LED D79
U 1 1
P 7700 3400
F 0 "D79" H 7700 3500 50  0000 C CNN
F 1 "LED" H 7700 3300 50  0000 C CNN
F 2 "LEDs:LED-5MM" H 7700 3400 50  0001 C CNN
F 3 "" H 7700 3400 50  0000 C CNN
	1    7700 3400
	0    -1   -1   0   
$EndComp
$Comp
L LED D80
U 1 1
P 8000 3400
F 0 "D80" H 8000 3500 50  0000 C CNN
F 1 "LED" H 8000 3300 50  0000 C CNN
F 2 "LEDs:LED-5MM" H 8000 3400 50  0001 C CNN
F 3 "" H 8000 3400 50  0000 C CNN
	1    8000 3400
	0    -1   -1   0   
$EndComp
Wire Wire Line
	1600 3600 8000 3600
Connection ~ 2300 3600
Connection ~ 2600 3600
Connection ~ 2900 3600
Connection ~ 3200 3600
Connection ~ 3500 3600
Connection ~ 3800 3600
Connection ~ 4100 3600
Connection ~ 4400 3600
Connection ~ 4700 3600
Connection ~ 5000 3600
Connection ~ 5300 3600
Connection ~ 5600 3600
Connection ~ 5900 3600
Connection ~ 6200 3600
Connection ~ 6500 3600
Connection ~ 6800 3600
Connection ~ 7100 3600
Connection ~ 7400 3600
Connection ~ 7700 3600
Connection ~ 8000 3600
Wire Wire Line
	2300 3200 8300 3200
$Comp
L R R4
U 1 1
P 8300 3050
F 0 "R4" V 8380 3050 50  0000 C CNN
F 1 "0" V 8300 3050 50  0000 C CNN
F 2 "Resistors_ThroughHole:Resistor_Horizontal_RM10mm" V 8230 3050 50  0001 C CNN
F 3 "" H 8300 3050 50  0000 C CNN
	1    8300 3050
	1    0    0    -1  
$EndComp
$Comp
L VCC #PWR010
U 1 1
P 8300 2800
F 0 "#PWR010" H 8300 2650 50  0001 C CNN
F 1 "VCC" H 8300 2950 50  0000 C CNN
F 2 "" H 8300 2800 50  0000 C CNN
F 3 "" H 8300 2800 50  0000 C CNN
	1    8300 2800
	1    0    0    -1  
$EndComp
Wire Wire Line
	8300 2900 8300 2800
Connection ~ 8000 3200
Connection ~ 7700 3200
Connection ~ 7400 3200
Connection ~ 7100 3200
Connection ~ 6800 3200
Connection ~ 6500 3200
Connection ~ 6200 3200
Connection ~ 5900 3200
Connection ~ 5600 3200
Connection ~ 5300 3200
Connection ~ 5000 3200
Connection ~ 4700 3200
Connection ~ 4400 3200
Connection ~ 4100 3200
Connection ~ 3800 3200
Connection ~ 3500 3200
Connection ~ 3200 3200
Connection ~ 2900 3200
Connection ~ 2600 3200
$Comp
L LED D81
U 1 1
P 2300 4000
F 0 "D81" H 2300 4100 50  0000 C CNN
F 1 "LED" H 2300 3900 50  0000 C CNN
F 2 "LEDs:LED-5MM" H 2300 4000 50  0001 C CNN
F 3 "" H 2300 4000 50  0000 C CNN
	1    2300 4000
	0    -1   -1   0   
$EndComp
$Comp
L LED D82
U 1 1
P 2600 4000
F 0 "D82" H 2600 4100 50  0000 C CNN
F 1 "LED" H 2600 3900 50  0000 C CNN
F 2 "LEDs:LED-5MM" H 2600 4000 50  0001 C CNN
F 3 "" H 2600 4000 50  0000 C CNN
	1    2600 4000
	0    -1   -1   0   
$EndComp
$Comp
L LED D83
U 1 1
P 2900 4000
F 0 "D83" H 2900 4100 50  0000 C CNN
F 1 "LED" H 2900 3900 50  0000 C CNN
F 2 "LEDs:LED-5MM" H 2900 4000 50  0001 C CNN
F 3 "" H 2900 4000 50  0000 C CNN
	1    2900 4000
	0    -1   -1   0   
$EndComp
$Comp
L LED D84
U 1 1
P 3200 4000
F 0 "D84" H 3200 4100 50  0000 C CNN
F 1 "LED" H 3200 3900 50  0000 C CNN
F 2 "LEDs:LED-5MM" H 3200 4000 50  0001 C CNN
F 3 "" H 3200 4000 50  0000 C CNN
	1    3200 4000
	0    -1   -1   0   
$EndComp
$Comp
L LED D85
U 1 1
P 3500 4000
F 0 "D85" H 3500 4100 50  0000 C CNN
F 1 "LED" H 3500 3900 50  0000 C CNN
F 2 "LEDs:LED-5MM" H 3500 4000 50  0001 C CNN
F 3 "" H 3500 4000 50  0000 C CNN
	1    3500 4000
	0    -1   -1   0   
$EndComp
$Comp
L LED D86
U 1 1
P 3800 4000
F 0 "D86" H 3800 4100 50  0000 C CNN
F 1 "LED" H 3800 3900 50  0000 C CNN
F 2 "LEDs:LED-5MM" H 3800 4000 50  0001 C CNN
F 3 "" H 3800 4000 50  0000 C CNN
	1    3800 4000
	0    -1   -1   0   
$EndComp
$Comp
L LED D87
U 1 1
P 4100 4000
F 0 "D87" H 4100 4100 50  0000 C CNN
F 1 "LED" H 4100 3900 50  0000 C CNN
F 2 "LEDs:LED-5MM" H 4100 4000 50  0001 C CNN
F 3 "" H 4100 4000 50  0000 C CNN
	1    4100 4000
	0    -1   -1   0   
$EndComp
$Comp
L LED D88
U 1 1
P 4400 4000
F 0 "D88" H 4400 4100 50  0000 C CNN
F 1 "LED" H 4400 3900 50  0000 C CNN
F 2 "LEDs:LED-5MM" H 4400 4000 50  0001 C CNN
F 3 "" H 4400 4000 50  0000 C CNN
	1    4400 4000
	0    -1   -1   0   
$EndComp
$Comp
L LED D89
U 1 1
P 4700 4000
F 0 "D89" H 4700 4100 50  0000 C CNN
F 1 "LED" H 4700 3900 50  0000 C CNN
F 2 "LEDs:LED-5MM" H 4700 4000 50  0001 C CNN
F 3 "" H 4700 4000 50  0000 C CNN
	1    4700 4000
	0    -1   -1   0   
$EndComp
$Comp
L LED D90
U 1 1
P 5000 4000
F 0 "D90" H 5000 4100 50  0000 C CNN
F 1 "LED" H 5000 3900 50  0000 C CNN
F 2 "LEDs:LED-5MM" H 5000 4000 50  0001 C CNN
F 3 "" H 5000 4000 50  0000 C CNN
	1    5000 4000
	0    -1   -1   0   
$EndComp
$Comp
L LED D91
U 1 1
P 5300 4000
F 0 "D91" H 5300 4100 50  0000 C CNN
F 1 "LED" H 5300 3900 50  0000 C CNN
F 2 "LEDs:LED-5MM" H 5300 4000 50  0001 C CNN
F 3 "" H 5300 4000 50  0000 C CNN
	1    5300 4000
	0    -1   -1   0   
$EndComp
$Comp
L LED D92
U 1 1
P 5600 4000
F 0 "D92" H 5600 4100 50  0000 C CNN
F 1 "LED" H 5600 3900 50  0000 C CNN
F 2 "LEDs:LED-5MM" H 5600 4000 50  0001 C CNN
F 3 "" H 5600 4000 50  0000 C CNN
	1    5600 4000
	0    -1   -1   0   
$EndComp
$Comp
L LED D93
U 1 1
P 5900 4000
F 0 "D93" H 5900 4100 50  0000 C CNN
F 1 "LED" H 5900 3900 50  0000 C CNN
F 2 "LEDs:LED-5MM" H 5900 4000 50  0001 C CNN
F 3 "" H 5900 4000 50  0000 C CNN
	1    5900 4000
	0    -1   -1   0   
$EndComp
$Comp
L LED D94
U 1 1
P 6200 4000
F 0 "D94" H 6200 4100 50  0000 C CNN
F 1 "LED" H 6200 3900 50  0000 C CNN
F 2 "LEDs:LED-5MM" H 6200 4000 50  0001 C CNN
F 3 "" H 6200 4000 50  0000 C CNN
	1    6200 4000
	0    -1   -1   0   
$EndComp
$Comp
L LED D95
U 1 1
P 6500 4000
F 0 "D95" H 6500 4100 50  0000 C CNN
F 1 "LED" H 6500 3900 50  0000 C CNN
F 2 "LEDs:LED-5MM" H 6500 4000 50  0001 C CNN
F 3 "" H 6500 4000 50  0000 C CNN
	1    6500 4000
	0    -1   -1   0   
$EndComp
$Comp
L LED D96
U 1 1
P 6800 4000
F 0 "D96" H 6800 4100 50  0000 C CNN
F 1 "LED" H 6800 3900 50  0000 C CNN
F 2 "LEDs:LED-5MM" H 6800 4000 50  0001 C CNN
F 3 "" H 6800 4000 50  0000 C CNN
	1    6800 4000
	0    -1   -1   0   
$EndComp
$Comp
L LED D97
U 1 1
P 7100 4000
F 0 "D97" H 7100 4100 50  0000 C CNN
F 1 "LED" H 7100 3900 50  0000 C CNN
F 2 "LEDs:LED-5MM" H 7100 4000 50  0001 C CNN
F 3 "" H 7100 4000 50  0000 C CNN
	1    7100 4000
	0    -1   -1   0   
$EndComp
$Comp
L LED D98
U 1 1
P 7400 4000
F 0 "D98" H 7400 4100 50  0000 C CNN
F 1 "LED" H 7400 3900 50  0000 C CNN
F 2 "LEDs:LED-5MM" H 7400 4000 50  0001 C CNN
F 3 "" H 7400 4000 50  0000 C CNN
	1    7400 4000
	0    -1   -1   0   
$EndComp
$Comp
L LED D99
U 1 1
P 7700 4000
F 0 "D99" H 7700 4100 50  0000 C CNN
F 1 "LED" H 7700 3900 50  0000 C CNN
F 2 "LEDs:LED-5MM" H 7700 4000 50  0001 C CNN
F 3 "" H 7700 4000 50  0000 C CNN
	1    7700 4000
	0    -1   -1   0   
$EndComp
$Comp
L LED D100
U 1 1
P 8000 4000
F 0 "D100" H 8000 4100 50  0000 C CNN
F 1 "LED" H 8000 3900 50  0000 C CNN
F 2 "LEDs:LED-5MM" H 8000 4000 50  0001 C CNN
F 3 "" H 8000 4000 50  0000 C CNN
	1    8000 4000
	0    -1   -1   0   
$EndComp
Wire Wire Line
	1600 4200 8000 4200
Connection ~ 2300 4200
Connection ~ 2600 4200
Connection ~ 2900 4200
Connection ~ 3200 4200
Connection ~ 3500 4200
Connection ~ 3800 4200
Connection ~ 4100 4200
Connection ~ 4400 4200
Connection ~ 4700 4200
Connection ~ 5000 4200
Connection ~ 5300 4200
Connection ~ 5600 4200
Connection ~ 5900 4200
Connection ~ 6200 4200
Connection ~ 6500 4200
Connection ~ 6800 4200
Connection ~ 7100 4200
Connection ~ 7400 4200
Connection ~ 7700 4200
Connection ~ 8000 4200
Wire Wire Line
	2300 3800 8300 3800
$Comp
L R R5
U 1 1
P 8300 3650
F 0 "R5" V 8380 3650 50  0000 C CNN
F 1 "0" V 8300 3650 50  0000 C CNN
F 2 "Resistors_ThroughHole:Resistor_Horizontal_RM10mm" V 8230 3650 50  0001 C CNN
F 3 "" H 8300 3650 50  0000 C CNN
	1    8300 3650
	1    0    0    -1  
$EndComp
Connection ~ 8000 3800
Connection ~ 7700 3800
Connection ~ 7400 3800
Connection ~ 7100 3800
Connection ~ 6800 3800
Connection ~ 6500 3800
Connection ~ 6200 3800
Connection ~ 5900 3800
Connection ~ 5600 3800
Connection ~ 5300 3800
Connection ~ 5000 3800
Connection ~ 4700 3800
Connection ~ 4400 3800
Connection ~ 4100 3800
Connection ~ 3800 3800
Connection ~ 3500 3800
Connection ~ 3200 3800
Connection ~ 2900 3800
Connection ~ 2600 3800
$Comp
L VCC #PWR011
U 1 1
P 8300 3500
F 0 "#PWR011" H 8300 3350 50  0001 C CNN
F 1 "VCC" H 8300 3650 50  0000 C CNN
F 2 "" H 8300 3500 50  0000 C CNN
F 3 "" H 8300 3500 50  0000 C CNN
	1    8300 3500
	1    0    0    -1  
$EndComp
$Comp
L GND #PWR012
U 1 1
P 1600 4600
F 0 "#PWR012" H 1600 4350 50  0001 C CNN
F 1 "GND" H 1600 4450 50  0000 C CNN
F 2 "" H 1600 4600 50  0000 C CNN
F 3 "" H 1600 4600 50  0000 C CNN
	1    1600 4600
	1    0    0    -1  
$EndComp
$Comp
L GND #PWR013
U 1 1
P 1600 4000
F 0 "#PWR013" H 1600 3750 50  0001 C CNN
F 1 "GND" H 1600 3850 50  0000 C CNN
F 2 "" H 1600 4000 50  0000 C CNN
F 3 "" H 1600 4000 50  0000 C CNN
	1    1600 4000
	1    0    0    -1  
$EndComp
$Comp
L GND #PWR014
U 1 1
P 1600 3400
F 0 "#PWR014" H 1600 3150 50  0001 C CNN
F 1 "GND" H 1600 3250 50  0000 C CNN
F 2 "" H 1600 3400 50  0000 C CNN
F 3 "" H 1600 3400 50  0000 C CNN
	1    1600 3400
	1    0    0    -1  
$EndComp
$Comp
L GND #PWR015
U 1 1
P 1600 2800
F 0 "#PWR015" H 1600 2550 50  0001 C CNN
F 1 "GND" H 1600 2650 50  0000 C CNN
F 2 "" H 1600 2800 50  0000 C CNN
F 3 "" H 1600 2800 50  0000 C CNN
	1    1600 2800
	1    0    0    -1  
$EndComp
$Comp
L GND #PWR016
U 1 1
P 1600 2200
F 0 "#PWR016" H 1600 1950 50  0001 C CNN
F 1 "GND" H 1600 2050 50  0000 C CNN
F 2 "" H 1600 2200 50  0000 C CNN
F 3 "" H 1600 2200 50  0000 C CNN
	1    1600 2200
	1    0    0    -1  
$EndComp
Text Label 1300 2000 2    60   ~ 0
DIGIT0
Text Label 1300 2600 2    60   ~ 0
DIGIT1
Text Label 1300 3200 2    60   ~ 0
DIGIT2
Text Label 1300 3800 2    60   ~ 0
DIGIT3
Text Label 1300 4400 2    60   ~ 0
DIGIT4
Text Label 4300 5300 1    60   ~ 0
MISO
Text Label 4200 5300 1    60   ~ 0
SCK
Text Label 4400 5300 1    60   ~ 0
MOSI
Text Label 2300 5550 1    60   ~ 0
~RESET
$Comp
L JUMPER JP1
U 1 1
P 2300 5850
F 0 "JP1" H 2300 6000 50  0000 C CNN
F 1 "RESET" H 2300 5770 50  0000 C CNN
F 2 "Buttons_Switches_ThroughHole:SW_PUSH_SMALL" H 2300 5850 50  0001 C CNN
F 3 "" H 2300 5850 50  0000 C CNN
	1    2300 5850
	0    1    1    0   
$EndComp
Wire Wire Line
	4200 5300 4200 6000
Wire Wire Line
	4300 5300 4300 5900
Wire Wire Line
	4400 5300 4400 5800
$Comp
L GND #PWR017
U 1 1
P 2300 6150
F 0 "#PWR017" H 2300 5900 50  0001 C CNN
F 1 "GND" H 2300 6000 50  0000 C CNN
F 2 "" H 2300 6150 50  0000 C CNN
F 3 "" H 2300 6150 50  0000 C CNN
	1    2300 6150
	1    0    0    -1  
$EndComp
$Comp
L VCC #PWR?
U 1 1
P 1900 6700
F 0 "#PWR?" H 1900 6550 50  0001 C CNN
F 1 "VCC" H 1900 6850 50  0000 C CNN
F 2 "" H 1900 6700 50  0000 C CNN
F 3 "" H 1900 6700 50  0000 C CNN
	1    1900 6700
	1    0    0    -1  
$EndComp
Wire Wire Line
	1900 6700 1900 6800
$EndSCHEMATC
